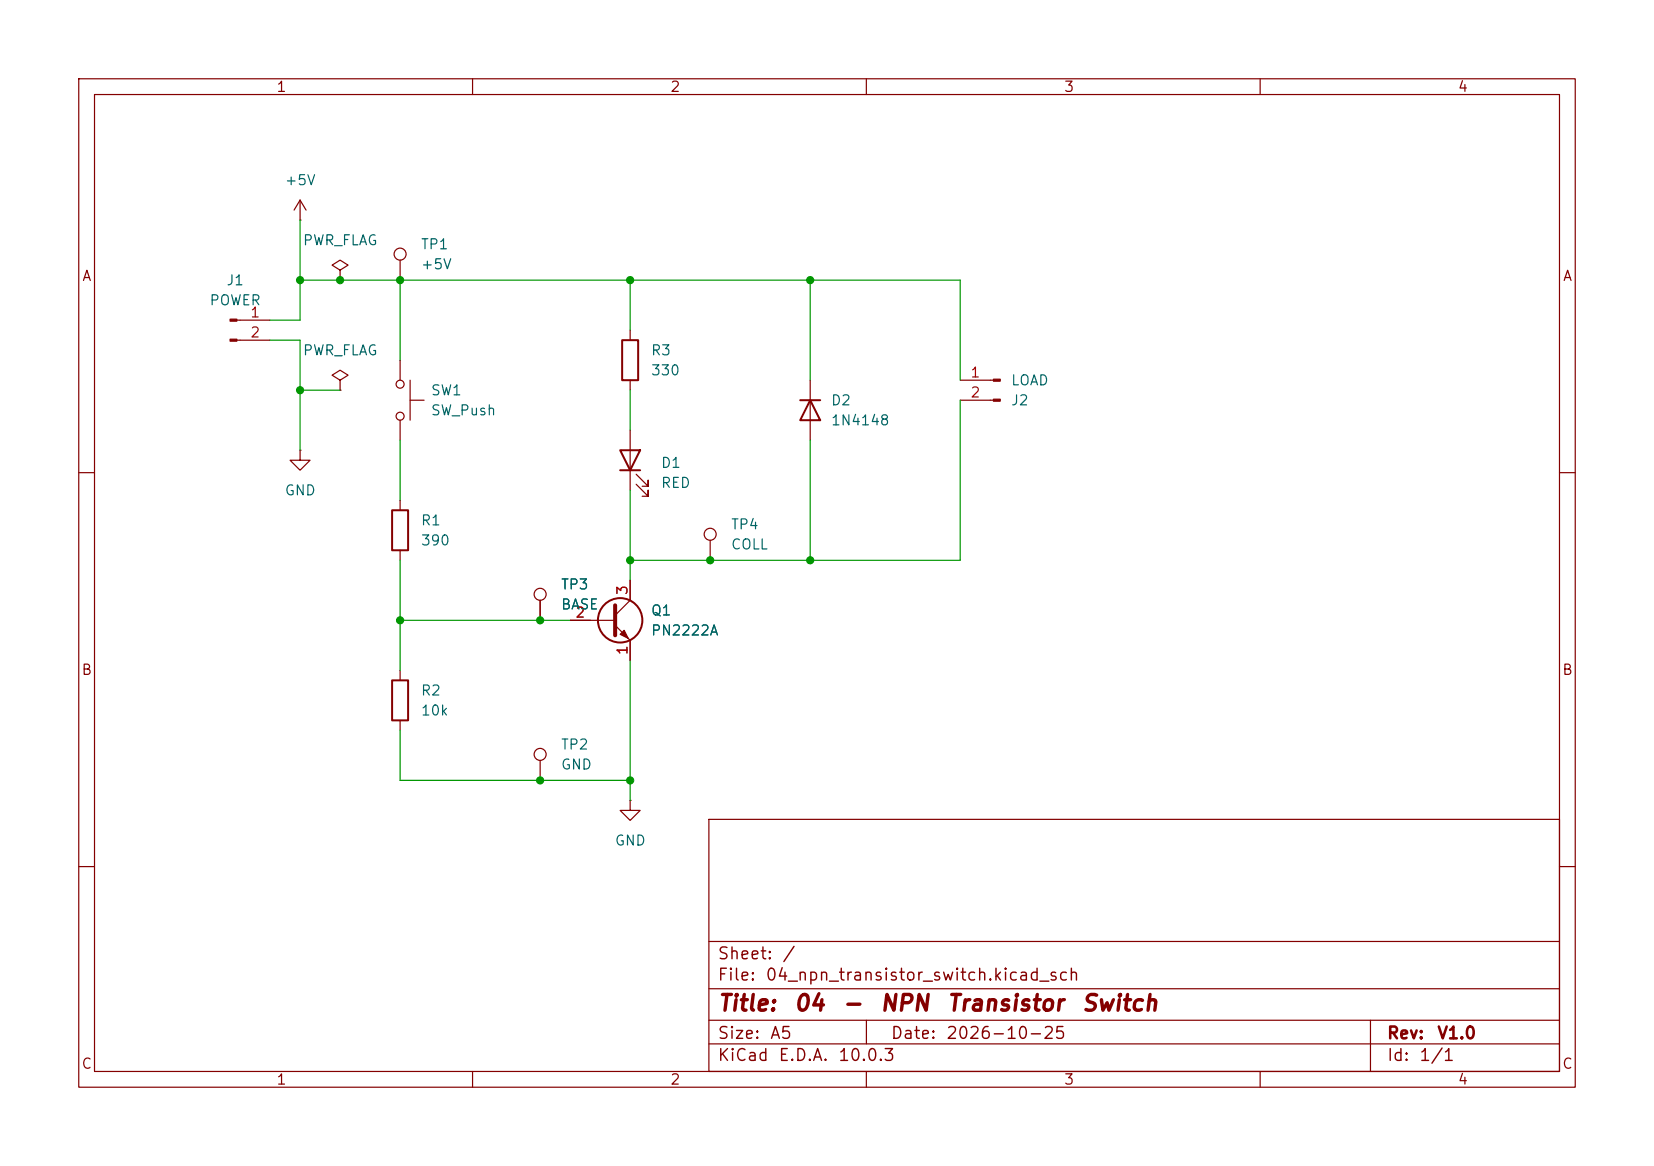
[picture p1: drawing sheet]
<svg xmlns="http://www.w3.org/2000/svg" width="210mm" height="148mm" viewBox="0 0 210 148" stroke-linecap="round" stroke-linejoin="round" font-family="sans-serif">
<g fill="none" stroke="#840000" stroke-width=".15">
<path d="M10 10h190v128h-190zM12 12h186v124h-186zM60 10v2M110 10v2M160 10v2M38.1 27.9h.1M38.1 25.4l-.8 1.3M38.1 25.4l.8 1.3M38.1 25.4v2.5M43.2 34.3l1-.6-1-.7-1 .7 1 .6v1.3M43.2 35.6h.1M50.8 33v2.6"/>
<path d="M30.1 40.6h4.2M30.1 43.2h4.2M38.1 57.2v1.2h1.3l-1.3 1.3-1.3-1.3h1.3M38.1 57.2h.1M43.2 48.3l1-.7-1-.6-1 .6 1 .7v1.2M43.2 49.5h.1M50.8 45.7v2.6M50.8 53.3v2.6M52.1 50.8h1.7M52.1 48.3v5M80 41.9v1.3M80 48.3v1.2"/>
<path d="M80 54.6v7.6M102.9 48.3v7.6M121.9 48.3h4.2M121.9 50.8h4.2M10 60h2M50.8 63.5v1.3M50.8 69.9v1.2M68.6 76.2v2.5M72.4 78.7h5.7M78.1 79.4l1.9 1.9v2.5M80 73.7v2.5l-1.9 1.9M80.8 61.5l1.5 1.5v-.8v.8h-.8"/>
<path d="M80.8 60.2l1.5 1.5v-.7v.7h-.8M90.2 68.6v2.5M198 60h2M50.8 85.1v1.3M50.8 91.4v1.3M68.6 96.5v2.6M10 110h2M80 101.6v1.3h1.3l-1.3 1.2-1.3-1.2h1.3M80 101.6h.1M90 104h108v32h-108zM90 119.5h108M198 110h2"/>
<path d="M60 136v2M90 132.5h108M90 129.5h108M90 125.5h108M110 136v2M110 129.5v3M160 136v2M174 129.5v6.5"/>
<circle cx="50.8" cy="32.3" r=".76"/>
<circle cx="50.8" cy="48.8" r=".51"/>
<circle cx="50.8" cy="52.8" r=".51"/>
<circle cx="68.6" cy="75.4" r=".76"/>
<circle cx="90.2" cy="67.8" r=".76"/>
<circle cx="68.6" cy="95.8" r=".76"/>
</g>
<g fill="#840000" stroke="#840000" stroke-width=".15">
<path d="M126.1 48.1h.9v.3h-.9z"/>
<path d="M126.1 50.7h.9v.2h-.9z"/>
<path d="M78.7 80.5l.5-.5 .6 1z"/>
<path d="M29.2 40.5h.9v.3h-.9z"/>
<path d="M29.2 43.1h.9v.2h-.9z"/>
</g>
<g fill="none" stroke="#840000" stroke-width=".25">
<path d="M78.7 57.2h2.6l-1.3 2.5zM78.7 59.7h2.6M79 43.2h2v5.1h-2zM101.6 50.8h2.5M102.9 50.8l1.2 2.5h-2.5zM49.8 64.8h2v5.1h-2zM49.8 86.4h2v5h-2z"/>
<circle cx="78.7" cy="78.7" r="2.82"/>
</g>
<path d="M78.1 76.8v3.8" fill="none" stroke="#840000" stroke-width=".51"/>
<g fill="none" stroke="#009600" stroke-width=".15">
<path d="M38.1 27.9v12.7h-3.8M38.1 35.6h83.8v12.7M50.8 35.6v10.1M80 35.6v6.3M102.9 35.6v12.7M34.3 43.2h3.8v14M38.1 49.5h5.1M50.8 55.9v7.6M80 49.5v5.1M102.9 55.9v15.2M121.9 50.8v20.3h-41.9M50.8 71.1v14"/>
<path d="M50.8 78.7h21.6M80 62.2v11.5M50.8 92.7v6.4h29.2M80 83.8v17.8"/>
</g>
<g fill="#009600" stroke="#009600" stroke-width=".13">
<circle cx="102.9" cy="35.6" r=".46"/>
<circle cx="80" cy="35.6" r=".46"/>
<circle cx="50.8" cy="35.6" r=".46"/>
<circle cx="102.9" cy="71.1" r=".46"/>
<circle cx="90.2" cy="71.1" r=".46"/>
<circle cx="38.1" cy="35.6" r=".46"/>
<circle cx="43.2" cy="35.6" r=".46"/>
<circle cx="68.6" cy="99.1" r=".46"/>
<circle cx="38.1" cy="49.5" r=".46"/>
<circle cx="50.8" cy="78.7" r=".46"/>
<circle cx="80" cy="99.1" r=".46"/>
<circle cx="80" cy="71.1" r=".46"/>
<circle cx="68.6" cy="78.7" r=".46"/>
</g>
<g font-size="2" fill="#840000">
<text x="91" y="128.8">Title:</text>
<text x="100.7" y="128.8">04</text>
<text x="106.8" y="128.8">-</text>
<text x="111.6" y="128.8">NPN</text>
<text x="120.1" y="128.8">Transistor</text>
<text x="137.2" y="128.8">Switch</text>
</g>
<g font-size="1.5" fill="#840000">
<text x="91" y="124.9">File:</text>
<text x="91" y="122.2">Sheet:</text>
<text x="97.1" y="124.9">04_npn_transistor_switch.kicad_sch</text>
<text x="99.2" y="122.2">/</text>
<text x="91" y="135.1">KiCad</text>
<text x="91" y="132.3">Size:</text>
<text x="97.7" y="132.3">A5</text>
<text x="98.7" y="135.1">E.D.A.</text>
<text x="106.3" y="135.1">10.0.3</text>
<text x="113" y="132.3">Date:</text>
<text x="120" y="132.3">2026-10-25</text>
<text x="176" y="132.3">Rev:</text>
<text x="176" y="135.1">Id:</text>
<text x="180.1" y="135.1">1/1</text>
<text x="182.4" y="132.3">V1.0</text>
</g>
<g font-size="1.3" fill="#840000">
<text x="35" y="12">1</text>
<text x="85" y="12">2</text>
<text x="135" y="12">3</text>
<text x="185" y="12">4</text>
<text x="10.3" y="36">A</text>
<text x="198.4" y="36">A</text>
<text x="10.3" y="86">B</text>
<text x="198.3" y="86">B</text>
<text x="10.3" y="136">C</text>
<text x="198.3" y="136">C</text>
<text x="35" y="138">1</text>
<text x="85" y="138">2</text>
<text x="135" y="138">3</text>
<text x="185" y="138">4</text>
</g>
<g font-size="1.3" fill="#006464">
<text x="36.1" y="23.8">+5V</text>
<text x="38.4" y="31.5">PWR_FLAG</text>
<text x="53.3" y="32">TP1</text>
<text x="53.3" y="34.5">+5V</text>
<text x="26.5" y="39.1">POWER</text>
<text x="28.7" y="36.5">J1</text>
<text x="38.4" y="45.4">PWR_FLAG</text>
<text x="82.6" y="45.4">R3</text>
<text x="82.6" y="48">330</text>
<text x="54.6" y="50.5">SW1</text>
<text x="54.6" y="53">SW_Push</text>
<text x="105.4" y="51.8">D2</text>
<text x="128.3" y="51.8">J2</text>
<text x="128.3" y="49.2">LOAD</text>
<text x="83.8" y="59.7">D1</text>
<text x="105.4" y="54.3">1N4148</text>
<text x="36.1" y="63.2">GND</text>
<text x="83.8" y="62.2">RED</text>
<text x="53.3" y="67">R1</text>
<text x="53.3" y="69.6">390</text>
<text x="92.7" y="67.5">TP4</text>
<text x="92.7" y="70.1">COLL</text>
<text x="71.1" y="75.1">TP3</text>
<text x="71.1" y="77.7">BASE</text>
<text x="82.6" y="81">PN2222A</text>
<text x="82.6" y="78.4">Q1</text>
<text x="53.3" y="88.6">R2</text>
<text x="53.3" y="91.1">10k</text>
<text x="71.1" y="95.5">TP2</text>
<text x="71.1" y="98">GND</text>
<text x="78" y="107.7">GND</text>
</g>
<g font-size="1.3" fill="#a90000">
<text x="31.7" y="40.6">1</text>
<text x="31.7" y="43.2">2</text>
<text x="123.1" y="48.2">1</text>
<text x="123.1" y="50.8">2</text>
<text x="80" y="75.6" transform="rotate(-90 80 75.6)">3</text>
<text x="73" y="78.7">2</text>
<text x="80" y="83.3" transform="rotate(-90 80 83.3)">1</text>
</g>
</svg>
